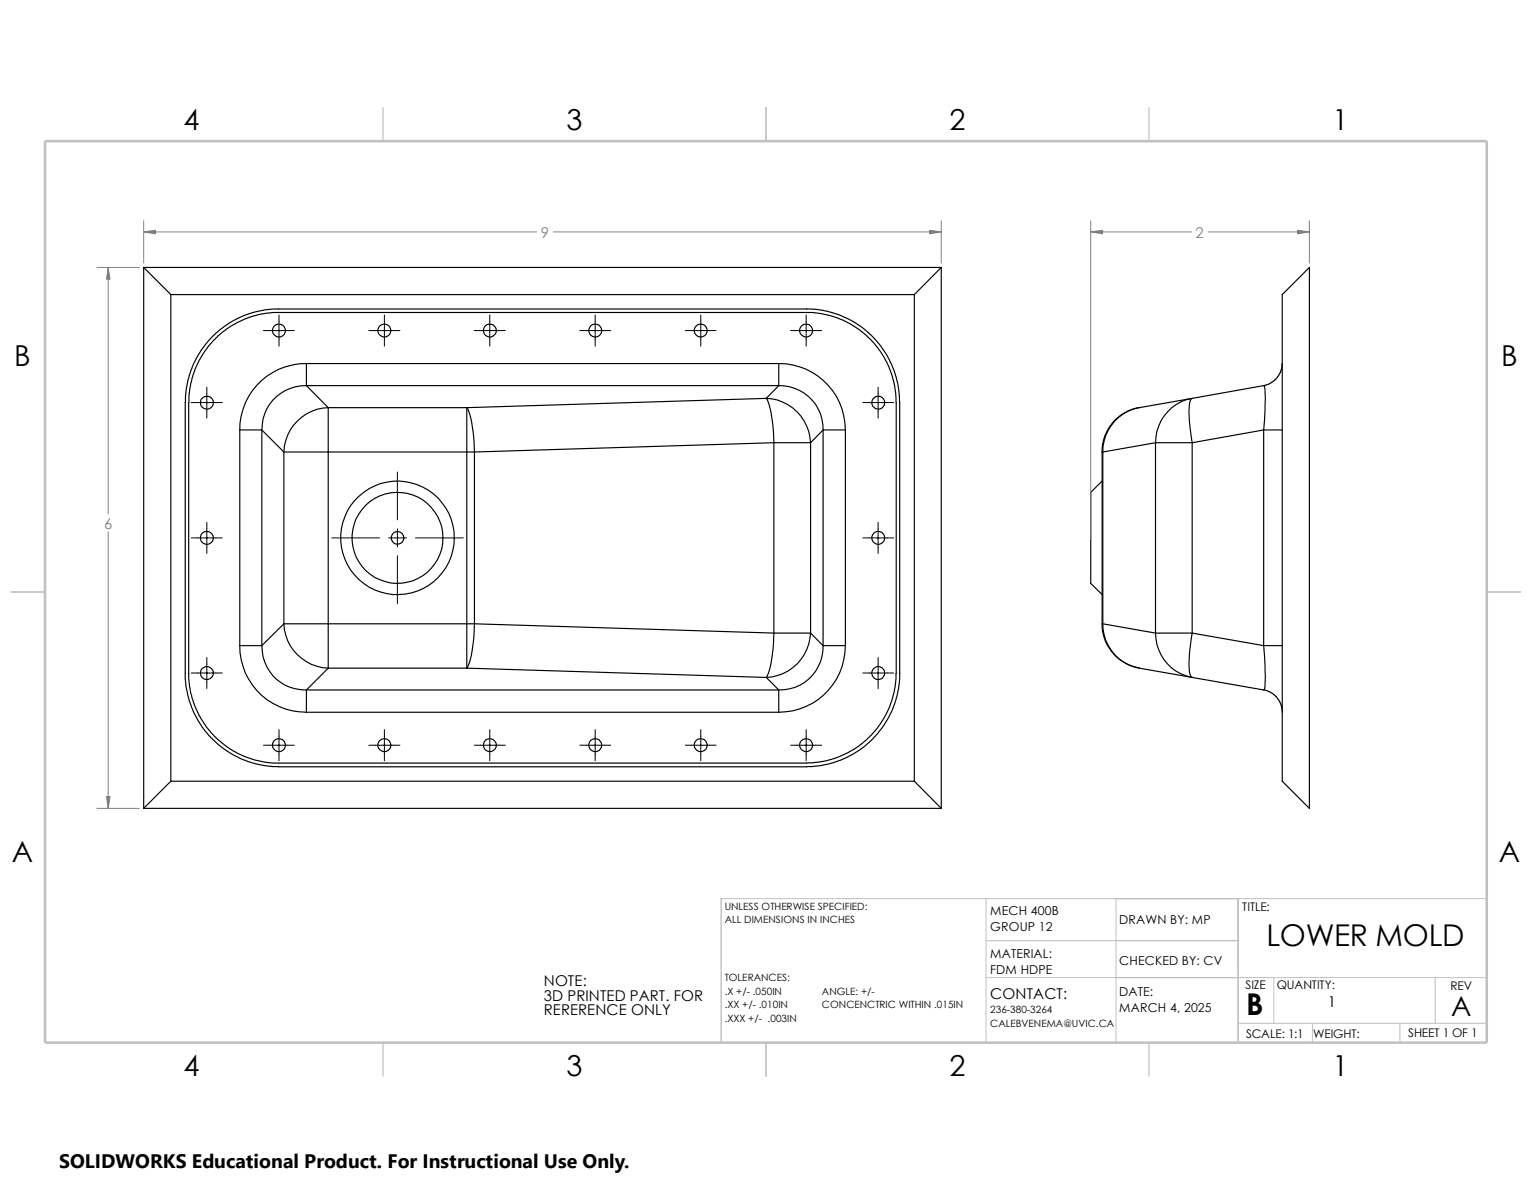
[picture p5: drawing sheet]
<svg xmlns="http://www.w3.org/2000/svg" width="279mm" height="216mm" viewBox="0 0 279 216" stroke-linecap="round" stroke-linejoin="round" font-family="sans-serif">
<path d="M179.8 171.5h46M179.8 178.3h91.3M179.8 163.9v26.2M203.5 163.9v26.2M225.8 163.9v26.2h-119M232.3 178.3v8.3M261.7 178.3v8.3M271.1 163.9h-139.6v26.2M225.8 186.6h45.3M239.4 186.6v3.5M255.3 186.6v3.5" fill="none" stroke="#c0c0c0" stroke-width=".18"/>
<path d="M69.8 19.6v6.1M139.7 19.6v6.1M209.5 19.6v6.1M2 107.9h6.2M271.1 107.9h6.2M69.8 190.1v6.2M139.7 190.1v6.2M209.5 190.1v6.2" fill="none" stroke="#c0c0c0" stroke-width=".21"/>
<path d="M8.2 25.7h262.9v164.4h-262.9z" fill="none" stroke="#c0c0c0" stroke-width=".47"/>
<g fill="none" stroke="#000" stroke-width=".21">
<path d="M26.2 48.8l5 4.9M26.2 48.8h145.5M26.2 48.8v98.6M31.2 53.7h135.6M31.2 53.7v88.8M166.8 53.7v88.8M171.7 48.8l-4.9 4.9M171.7 48.8v98.6M238.8 48.8v98.6l-5-4.9v-88.8zM37.7 73.4h.1zM43.7 78.4v39.3M43.7 78.4h4.1"/>
<path d="M47.8 78.4l4 4M47.8 78.4v39.3M50.8 60.2l.1 .1zM55.9 70.3a7.9 7.9 0 0 0-8.1 8.1M55.9 66.3v4M55.9 70.3l4 4M55.9 70.3h86.1M55.9 66.3h86.1M55.9 66.3a12 12 0 0 0-12.2 12.1M59.9 74.3h25.2M59.9 74.3v8.1M59.9 74.3a8.4 8.4 0 0 0-8.1 8.1"/>
<path d="M70.1 60.2v.1zM85.1 74.3a15.8 15.8 0 0 1 1.4 7.1v1M85.1 74.3v8.1M89.3 60.3l.1-.1zM108.5 60.2l.1 .1zM127.8 60.2v.1zM139.7 72.6a8.4 8.4 0 0 1 8.1 8.1M139.7 72.6l-54.6 1.7M139.7 72.6a15.8 15.8 0 0 1 1.4 7.1v1M142 66.3v4M142 66.3a12.1 12.1 0 0 1 12.2 12.1M142 70.3a7.9 7.9 0 0 1 8.1 8.1"/>
<path d="M142 70.3l-2.3 2.3M147 60.2l.1 .1zM150.1 78.4l-2.3 2.3M150.1 78.4v39.3M150.1 78.4h4.1M154.2 78.4v39.3M160.2 73.4h.1M207.8 74.3a8.1 8.1 0 0 0-6.7 8.1M207.8 74.3l-1.4 .4-1.4 .6-.9 .6-1.2 1.1-.6 .9-.8 1.6-.5 1.7v1.2M217.4 72.6a8.2 8.2 0 0 0-6.7 8.1M217.4 72.6l-9.6 1.7M217.4 72.6a1.22 1.22 0 0 0-.5 1.2 27.5 27.5 0 0 0 .5 6.9"/>
<path d="M230.5 78.4h3.3M230.5 70.3a6.3 6.3 0 0 1 .2 3.4l-.2 4.7M230.5 78.4v39.3M230.5 70.3l-13.1 2.3M230.5 78.4l-13.1 2.3M233.8 66.3l-.2 1.5-.9 1.3-1.1 .8-1.1 .4M37.7 98.1l.1-.1zM51.8 82.4h8.1M51.8 82.4v31.3M59.9 82.4h25.2M59.9 82.4v31.3M85.1 82.4h1.4"/>
<path d="M85.1 82.4v31.3M86.5 82.4v31.3M141.1 80.7l-54.6 1.7M141.1 80.7v34.7M141.1 80.7h6.7M147.8 80.7v34.7M160.1 98l.1 .1zM201 87.7l-2.1 2.1v16.6l2.1 2M201 82.4v31.3M201 82.4h.1M201.1 82.4v31.3M210.7 80.7v34.7"/>
<path d="M210.7 80.7l-9.6 1.7M210.7 80.7h6.7M217.4 80.7v34.7M43.7 117.7a12 12 0 0 0 12.2 12.2M43.7 117.7h4.1M47.8 117.7a7.9 7.9 0 0 0 8.1 8.1M51.8 113.7a8.4 8.4 0 0 0 8.1 8.1M51.8 113.7l-4 4M51.8 113.7h8.1M59.9 113.7h25.2M59.9 113.7v8.1M85.1 113.7h1.4"/>
<path d="M85.1 113.7v8.1M86.5 113.7l54.6 1.7M86.5 113.7a22.3 22.3 0 0 1-1.2 7.9l-.2 .2M141.1 115.4h6.7M141.1 115.4a22.3 22.3 0 0 1-1.2 7.9l-.2 .2M147.8 115.4l2.3 2.3M147.8 115.4a8.4 8.4 0 0 1-8.1 8.1M150.1 117.7a7.9 7.9 0 0 1-8.1 8.1M150.1 117.7h4.1M154.2 117.7a12.1 12.1 0 0 1-12.2 12.2M201 113.7h.1M201 113.7l.1 1.4 .4 1.7 .7 1.2 1 1.3 .8 .8 1.3 .9 1.6 .6 .9 .2"/>
<path d="M201.1 113.7l9.6 1.7M201.1 113.7a8.2 8.2 0 0 0 6.7 8.1l22.7 4M210.7 115.4a8.2 8.2 0 0 0 6.7 8.1 1.8 1.8 0 0 1-.5-1.7v-2.4l.5-4M210.7 115.4h6.7M217.4 115.4l13.1 2.3M230.5 117.7l.3 5.5-.1 2.1-.2 .5M230.5 117.7h3.3M37.7 122.7l.1 .1zM50.8 139.8h96.3l2.3-.1 2.7-.6 2.1-.9 2.6-1.4 2.4-2.1 1.5-1.7 1.1-1.8 1-1.8 .6-1.8 .5-2.3 .2-1.4-.1-51.6-.3-2.5-.6-2.2-1-2.1-1.3-2.1-1.3-1.7-1.2-1.1-1.5-1.2-1.4-.9-2.3-1.1-1.4-.4-2-.5-1.7-.2h-98.3l-1.2 .2-3.1 .7-2.9 1.3-1.4 .9-1.1 .8-1.6 1.5-2.3 3.2-.8 1.4-.8 2.2-.6 2.9-.1 2v49.4l.1 2.3 .6 2.7 .7 1.7 .9 1.9 1.4 2.1 2.3 2.2 2.5 1.8 2.9 1.4 3 .7 2.6 .2M50.8 139.1h96.3l2.2-.1 2.8-.7 2.7-1.1 1.7-1.1 1.6-1.3 1.5-1.6 1.9-2.8 .8-1.7 .5-1.5 .6-3.4v-51.5l-.2-1.8-.6-2.3-.8-2.1-1.1-1.9-1.3-1.6-1.5-1.6-2.8-1.9-3.2-1.4-2.3-.6-1.4-.1h-98.4l-2.4 .3-2 .6-2.3 1-1.8 1.1-1.5 1.3-1.6 1.6-1.9 2.8-.7 1.7-.5 1.5-.6 2.9-.1 52 .1 1.2 .6 2.4 1.3 3.2 1.4 2.2 1.9 2 2.3 1.8 2.6 1.4 1.8 .6 2.1 .4 2.3 .1M50.8 135.8l.1 .1zM55.9 125.8v4.1"/>
<path d="M55.9 125.8h86.1M55.9 129.9h86.1M59.9 121.8h25.2M59.9 121.8l-4 4M70.1 135.8v.1zM85.1 121.8l54.6 1.7M89.3 135.8l.1 .1zM108.6 135.9h.1M127.8 135.8v.1zM139.7 123.5l2.3 2.3M142 125.8v4.1M147 135.8l.1 .1z"/>
<path d="M160.1 122.7l.1 .1zM230.5 125.8l1.3 .5 1.1 .9 .8 1.4 .1 1.3M26.2 147.4h145.5M31.2 142.5l-5 4.9M31.2 142.5h135.6M166.8 142.5l4.9 4.9"/>
<circle cx="37.7" cy="73.4" r="1.18"/>
<circle cx="50.9" cy="60.3" r="1.19"/>
<circle cx="70.1" cy="60.3" r="1.18"/>
<circle cx="89.3" cy="60.3" r="1.18"/>
<circle cx="108.5" cy="60.3" r="1.18"/>
<circle cx="127.8" cy="60.3" r="1.19"/>
<circle cx="147" cy="60.3" r="1.18"/>
<circle cx="160.2" cy="73.4" r="1.17"/>
<circle cx="37.7" cy="98.1" r="1.18"/>
<circle cx="72.5" cy="98.1" r="8.3"/>
<circle cx="72.5" cy="98.1" r="10.4"/>
<circle cx="72.5" cy="98.1" r="1.16"/>
<circle cx="160.2" cy="98.1" r="1.17"/>
<circle cx="37.7" cy="122.8" r="1.18"/>
<circle cx="50.9" cy="135.9" r="1.19"/>
<circle cx="70.1" cy="135.9" r="1.18"/>
<circle cx="89.3" cy="135.9" r="1.18"/>
<circle cx="108.5" cy="135.9" r="1.18"/>
<circle cx="127.8" cy="135.9" r="1.19"/>
<circle cx="147" cy="135.9" r="1.18"/>
<circle cx="160.2" cy="122.7" r="1.17"/>
</g>
<g fill="none" stroke="#000" stroke-width=".18">
<path d="M50.9 57.4v5.7M70.1 57.4v5.7M89.3 57.4v5.7M108.5 57.4v5.7M127.8 57.4v5.7M147 57.4v5.7M34.9 73.4h5.7M37.7 70.6v5.6M48 60.3h5.7M67.3 60.3h5.6M86.5 60.3h5.7M105.7 60.3h5.7"/>
<path d="M125 60.3h5.6M144.2 60.3h5.7M157.4 73.4h5.6M160.1 70.6v5.6M34.9 98.1h5.7M37.7 95.2v5.7M60.5 98.1h8.7M70.9 98.1h3.2M72.5 86.1v8.7M72.5 96.4v3.3M75.8 98.1h8.7M157.4 98.1h5.6"/>
<path d="M160.1 95.2v5.7M37.7 119.9v5.7M72.5 101.3v8.8M160.1 119.9v5.7M34.9 122.7h5.7M48 135.9h5.7M50.9 133.1v5.6M67.3 135.9h5.6M70.1 133.1v5.6M86.5 135.9h5.7M89.3 133.1v5.6M105.7 135.9h5.7"/>
<path d="M108.5 133.1v5.6M125 135.9h5.6M127.8 133.1v5.6M144.2 135.9h5.7M147 133.1v5.6M157.4 122.7h5.6"/>
</g>
<path d="M17.7 48.8h7.7M19.7 48.8v44.9M26.2 40.3v7.7M26.2 42.3h71.7M100.9 42.3h70.8M171.7 40.3v7.7M198.9 42.3h18.4M198.9 40.3v58.1M220.3 42.3h18.5M238.8 40.3v7.7M19.7 97v50.4M17.7 147.4h7.7" fill="none" stroke="#808080" stroke-width=".18"/>
<g fill="#808080" stroke="#808080" stroke-width=".18">
<path d="M19.4 145.2h.7l-.4 2.2z"/>
<path d="M19.7 48.8l.4 2.1h-.7z"/>
<path d="M26.2 42.3l2.2-.3v.6z"/>
<path d="M169.5 42l2.2 .3-2.2 .3z"/>
<path d="M236.6 42l2.2 .3-2.2 .3z"/>
<path d="M198.9 42.3l2.2-.3v.6z"/>
</g>
<path d="M10.8 209.2h104.1v6.7h-104.1z" fill="#fff"/>
<g font-size="5.5">
<text x="231" y="172.4">LOWER MOLD</text>
<text x="227.3" y="185.2">B</text>
</g>
<g font-size="5.3">
<text x="33.4" y="23.7">4</text>
<text x="103.3" y="23.7">3</text>
<text x="173.1" y="23.7">2</text>
<text x="243" y="23.7">1</text>
<text x="2.6" y="66.8">B</text>
<text x="273.8" y="66.8">B</text>
<text x="2.2" y="157.2">A</text>
<text x="273.3" y="157.2">A</text>
<text x="33.4" y="196.2">4</text>
<text x="103.3" y="196.2">3</text>
<text x="173.1" y="196.2">2</text>
<text x="243" y="196.2">1</text>
</g>
<text font-size="5" x="264.7" y="185.3">A</text>
<text font-size="3.6" x="10.8" y="213">SOLIDWORKS Educational Product. For Instructional Use Only.</text>
<g font-size="2.7" fill="#808080">
<text x="98.6" y="43.4">9</text>
<text x="218" y="43.4">2</text>
<text x="19" y="96.4">6</text>
</g>
<g font-size="2.7">
<text x="99.2" y="179.7">NOTE:</text>
<text x="99.2" y="182.5">3D PRINTED PART. FOR</text>
<text x="99.2" y="185.2">RERERENCE ONLY</text>
<text x="180.6" y="182.1">CONTACT:</text>
<text x="242.1" y="183.6">1</text>
</g>
<g font-size="2.2">
<text x="180.6" y="166.9">MECH 400B</text>
<text x="226.6" y="166.1">TITLE:</text>
<text x="180.6" y="169.8">GROUP 12</text>
<text x="204.1" y="168.4">DRAWN BY: MP</text>
<text x="180.6" y="174.7">MATERIAL:</text>
<text x="180.6" y="177.6">FDM HDPE</text>
<text x="204.1" y="175.9">CHECKED BY: CV</text>
<text x="204.1" y="184.6">MARCH 4, 2025</text>
<text x="204.1" y="181.6">DATE:</text>
<text x="227.2" y="180.4">SIZE</text>
<text x="232.8" y="180.4">QUANTITY:</text>
<text x="264.5" y="180.5">REV</text>
<text x="227.2" y="189.2">SCALE: 1:1</text>
<text x="239.5" y="189.2">WEIGHT:</text>
<text x="256.8" y="189.1">SHEET 1 OF 1</text>
</g>
<g font-size="1.8">
<text x="132.2" y="165.9">UNLESS OTHERWISE SPECIFIED:</text>
<text x="132.2" y="168.4">ALL DIMENSIONS IN INCHES</text>
<text x="132.2" y="178.9">TOLERANCES:</text>
<text x="132.2" y="183.9">.XX +/- .010IN</text>
<text x="132.2" y="181.4">.X +/- .050IN</text>
<text x="149.9" y="181.4">ANGLE: +/-</text>
<text x="149.9" y="183.9">CONCENCTRIC WITHIN .015IN</text>
<text x="180.6" y="184.8">236-380-3264</text>
<text x="132.2" y="186.4">.XXX +/- .003IN</text>
<text x="180.6" y="187.2">CALEBVENEMA@UVIC.CA</text>
</g>
</svg>
